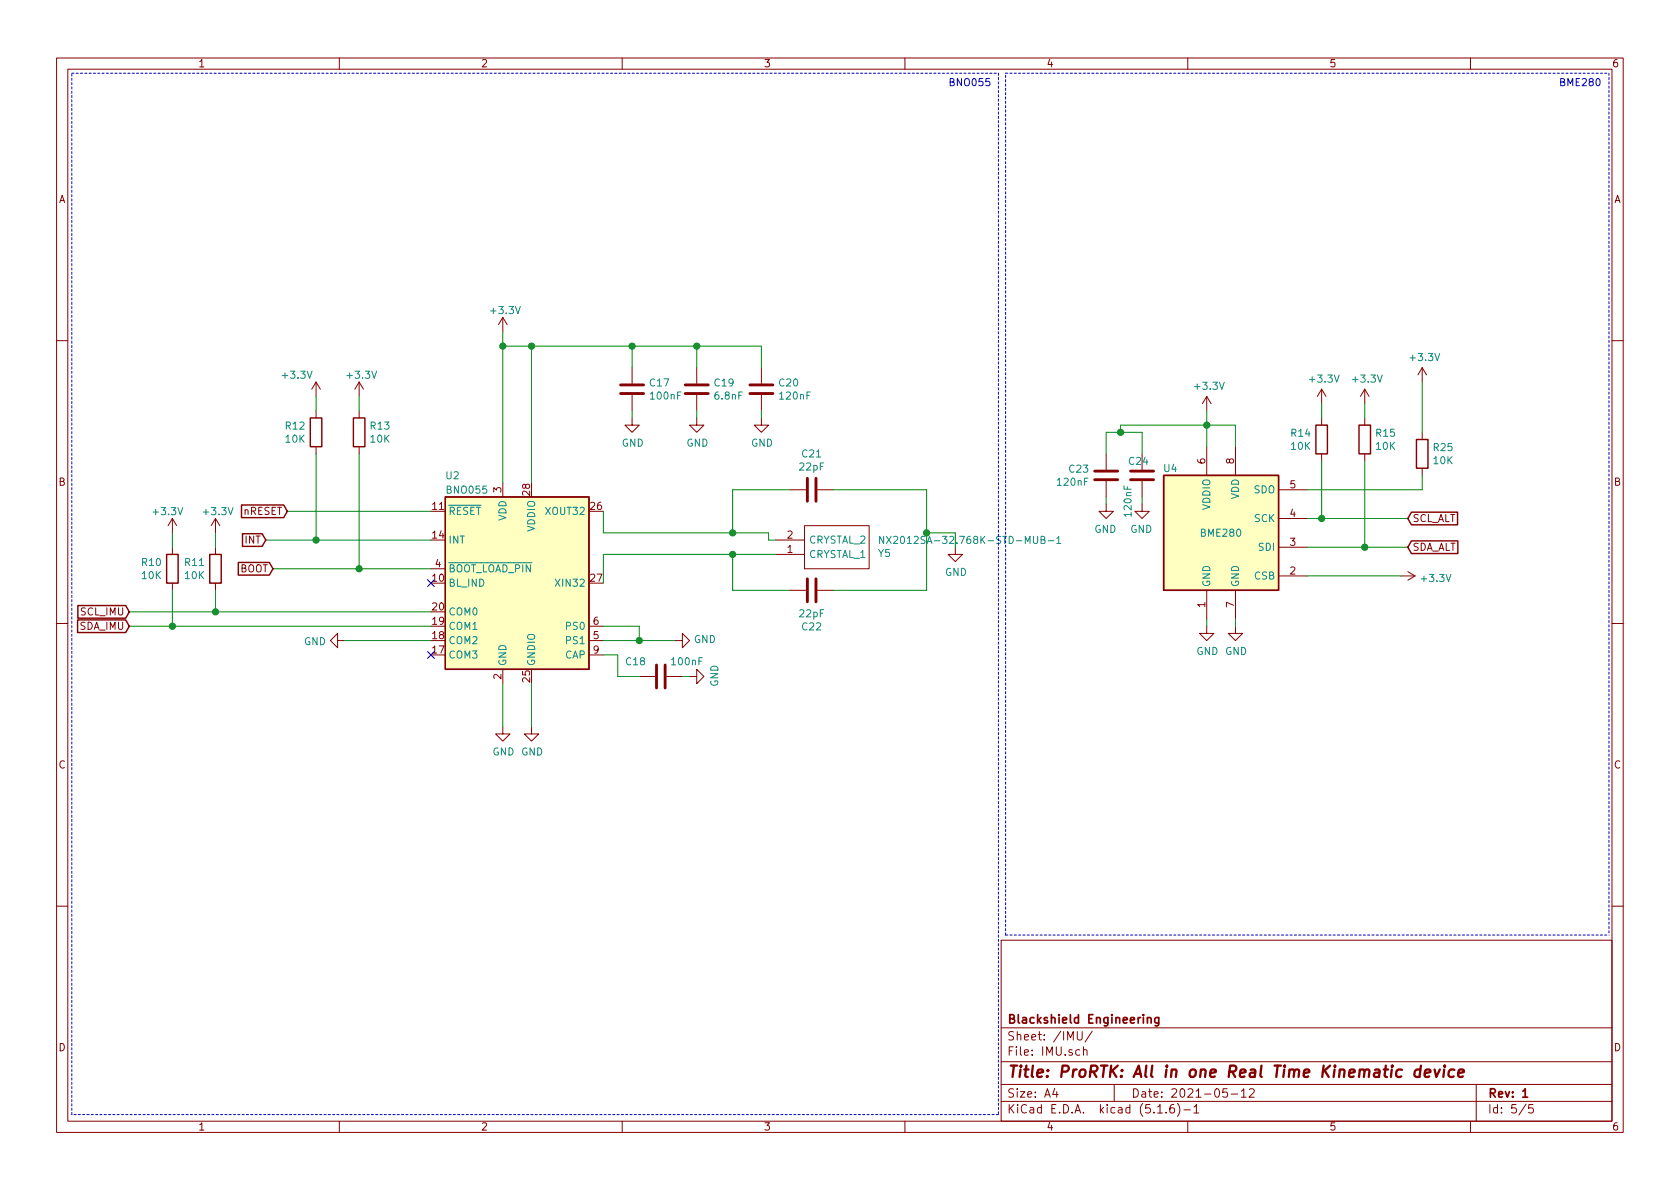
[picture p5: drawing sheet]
EESchema Schematic File Version 4
EELAYER 30 0
EELAYER END
$Descr A4 11693 8268
encoding utf-8
Sheet 5 5
Title "ProRTK: All in one Real Time Kinematic device"
Date "2021-05-12"
Rev "1"
Comp "Blackshield Engineering"
Comment1 ""
Comment2 ""
Comment3 ""
Comment4 ""
$EndDescr
$Comp
L Sensor_Motion:BNO055 U?
U 1 1
P 3600 4050
AR Path="/60A5D155" Ref="U?"  Part="1" 
AR Path="/60A47002/60A5D155" Ref="U2"  Part="1" 
F 0 "U2" H 3150 4800 50  0000 C CNN
F 1 "BNO055" H 3250 4700 50  0000 C CNN
F 2 "Package_LGA:LGA-28_5.2x3.8mm_P0.5mm" H 3850 3400 50  0001 L CNN
F 3 "https://ae-bst.resource.bosch.com/media/_tech/media/datasheets/BST_BNO055_DS000_14.pdf" H 3600 4250 50  0001 C CNN
	1    3600 4050
	1    0    0    -1  
$EndComp
Wire Wire Line
	3500 3350 3500 2400
Wire Wire Line
	3700 3350 3700 2400
Wire Wire Line
	3700 2400 3500 2400
Connection ~ 3500 2400
Wire Wire Line
	3500 2400 3500 2300
$Comp
L Device:C C?
U 1 1
P 4400 2700
AR Path="/60A5D166" Ref="C?"  Part="1" 
AR Path="/60A47002/60A5D166" Ref="C17"  Part="1" 
F 0 "C17" H 4515 2746 50  0000 L CNN
F 1 "100nF" H 4515 2655 50  0000 L CNN
F 2 "Capacitor_SMD:C_0402_1005Metric" H 4438 2550 50  0001 C CNN
F 3 "~" H 4400 2700 50  0001 C CNN
	1    4400 2700
	1    0    0    -1  
$EndComp
Wire Wire Line
	4400 2850 4400 2900
$Comp
L power:GND #PWR?
U 1 1
P 4400 2900
AR Path="/60A5D16D" Ref="#PWR?"  Part="1" 
AR Path="/60A47002/60A5D16D" Ref="#PWR047"  Part="1" 
F 0 "#PWR047" H 4400 2650 50  0001 C CNN
F 1 "GND" H 4405 2727 50  0000 C CNN
F 2 "" H 4400 2900 50  0001 C CNN
F 3 "" H 4400 2900 50  0001 C CNN
	1    4400 2900
	1    0    0    -1  
$EndComp
Wire Wire Line
	4400 2550 4400 2400
Wire Wire Line
	4400 2400 3700 2400
Connection ~ 3700 2400
$Comp
L Device:C C?
U 1 1
P 4850 2700
AR Path="/60A5D176" Ref="C?"  Part="1" 
AR Path="/60A47002/60A5D176" Ref="C19"  Part="1" 
F 0 "C19" H 4965 2746 50  0000 L CNN
F 1 "6.8nF" H 4965 2655 50  0000 L CNN
F 2 "Capacitor_SMD:C_0402_1005Metric" H 4888 2550 50  0001 C CNN
F 3 "~" H 4850 2700 50  0001 C CNN
	1    4850 2700
	1    0    0    -1  
$EndComp
$Comp
L power:GND #PWR?
U 1 1
P 4850 2900
AR Path="/60A5D17C" Ref="#PWR?"  Part="1" 
AR Path="/60A47002/60A5D17C" Ref="#PWR050"  Part="1" 
F 0 "#PWR050" H 4850 2650 50  0001 C CNN
F 1 "GND" H 4855 2727 50  0000 C CNN
F 2 "" H 4850 2900 50  0001 C CNN
F 3 "" H 4850 2900 50  0001 C CNN
	1    4850 2900
	1    0    0    -1  
$EndComp
Wire Wire Line
	4850 2900 4850 2850
Wire Wire Line
	4850 2550 4850 2400
Wire Wire Line
	4850 2400 4400 2400
Connection ~ 4400 2400
$Comp
L Device:C C?
U 1 1
P 5300 2700
AR Path="/60A5D186" Ref="C?"  Part="1" 
AR Path="/60A47002/60A5D186" Ref="C20"  Part="1" 
F 0 "C20" H 5415 2746 50  0000 L CNN
F 1 "120nF" H 5415 2655 50  0000 L CNN
F 2 "Capacitor_SMD:C_0402_1005Metric" H 5338 2550 50  0001 C CNN
F 3 "~" H 5300 2700 50  0001 C CNN
	1    5300 2700
	1    0    0    -1  
$EndComp
$Comp
L power:GND #PWR?
U 1 1
P 5300 2900
AR Path="/60A5D18C" Ref="#PWR?"  Part="1" 
AR Path="/60A47002/60A5D18C" Ref="#PWR051"  Part="1" 
F 0 "#PWR051" H 5300 2650 50  0001 C CNN
F 1 "GND" H 5305 2727 50  0000 C CNN
F 2 "" H 5300 2900 50  0001 C CNN
F 3 "" H 5300 2900 50  0001 C CNN
	1    5300 2900
	1    0    0    -1  
$EndComp
Wire Wire Line
	5300 2900 5300 2850
Wire Wire Line
	5300 2400 4850 2400
Wire Wire Line
	5300 2400 5300 2550
Connection ~ 4850 2400
Text GLabel 2000 3550 0    50   Input ~ 0
nRESET
$Comp
L Device:R R?
U 1 1
P 2500 3000
AR Path="/60A5D198" Ref="R?"  Part="1" 
AR Path="/60A47002/60A5D198" Ref="R13"  Part="1" 
F 0 "R13" H 2430 3046 50  0000 R CNN
F 1 "10K" H 2430 2955 50  0000 R CNN
F 2 "Resistor_SMD:R_0402_1005Metric" V 2430 3000 50  0001 C CNN
F 3 "~" H 2500 3000 50  0001 C CNN
	1    2500 3000
	-1   0    0    -1  
$EndComp
Wire Wire Line
	2500 2850 2500 2750
$Comp
L power:GND #PWR?
U 1 1
P 3500 5050
AR Path="/60A5D1A2" Ref="#PWR?"  Part="1" 
AR Path="/60A47002/60A5D1A2" Ref="#PWR045"  Part="1" 
F 0 "#PWR045" H 3500 4800 50  0001 C CNN
F 1 "GND" H 3505 4877 50  0000 C CNN
F 2 "" H 3500 5050 50  0001 C CNN
F 3 "" H 3500 5050 50  0001 C CNN
	1    3500 5050
	1    0    0    -1  
$EndComp
Wire Wire Line
	3500 4750 3500 5050
$Comp
L power:GND #PWR?
U 1 1
P 3700 5050
AR Path="/60A5D1A9" Ref="#PWR?"  Part="1" 
AR Path="/60A47002/60A5D1A9" Ref="#PWR046"  Part="1" 
F 0 "#PWR046" H 3700 4800 50  0001 C CNN
F 1 "GND" H 3705 4877 50  0000 C CNN
F 2 "" H 3700 5050 50  0001 C CNN
F 3 "" H 3700 5050 50  0001 C CNN
	1    3700 5050
	1    0    0    -1  
$EndComp
Wire Wire Line
	3700 4750 3700 5050
$Comp
L Device:C C?
U 1 1
P 4600 4700
AR Path="/60A5D1B0" Ref="C?"  Part="1" 
AR Path="/60A47002/60A5D1B0" Ref="C18"  Part="1" 
F 0 "C18" V 4700 4800 50  0000 L CNN
F 1 "100nF" V 4700 4400 50  0000 L CNN
F 2 "Capacitor_SMD:C_0402_1005Metric" H 4638 4550 50  0001 C CNN
F 3 "~" H 4600 4700 50  0001 C CNN
	1    4600 4700
	0    -1   -1   0   
$EndComp
$Comp
L power:GND #PWR?
U 1 1
P 4800 4700
AR Path="/60A5D1B6" Ref="#PWR?"  Part="1" 
AR Path="/60A47002/60A5D1B6" Ref="#PWR049"  Part="1" 
F 0 "#PWR049" H 4800 4450 50  0001 C CNN
F 1 "GND" H 4805 4527 50  0000 C CNN
F 2 "" H 4800 4700 50  0001 C CNN
F 3 "" H 4800 4700 50  0001 C CNN
	1    4800 4700
	0    -1   -1   0   
$EndComp
Wire Wire Line
	4800 4700 4750 4700
Wire Wire Line
	4300 4550 4200 4550
Wire Wire Line
	4200 4450 4450 4450
$Comp
L power:GND #PWR?
U 1 1
P 4700 4450
AR Path="/60A5D1BF" Ref="#PWR?"  Part="1" 
AR Path="/60A47002/60A5D1BF" Ref="#PWR048"  Part="1" 
F 0 "#PWR048" H 4700 4200 50  0001 C CNN
F 1 "GND" V 4705 4322 50  0000 R CNN
F 2 "" H 4700 4450 50  0001 C CNN
F 3 "" H 4700 4450 50  0001 C CNN
	1    4700 4450
	0    -1   -1   0   
$EndComp
Wire Wire Line
	4200 4350 4450 4350
Wire Wire Line
	4450 4350 4450 4450
Connection ~ 4450 4450
Wire Wire Line
	4450 4450 4700 4450
Wire Wire Line
	3000 3750 2200 3750
Text GLabel 1850 3750 0    50   Input ~ 0
INT
$Comp
L Device:R R?
U 1 1
P 2200 3000
AR Path="/60A5D1CB" Ref="R?"  Part="1" 
AR Path="/60A47002/60A5D1CB" Ref="R12"  Part="1" 
F 0 "R12" H 2270 3046 50  0000 L CNN
F 1 "10K" H 2270 2955 50  0000 L CNN
F 2 "Resistor_SMD:R_0402_1005Metric" V 2130 3000 50  0001 C CNN
F 3 "~" H 2200 3000 50  0001 C CNN
	1    2200 3000
	-1   0    0    -1  
$EndComp
Text GLabel 1900 3950 0    50   Input ~ 0
BOOT
Wire Wire Line
	2200 2750 2200 2850
Wire Wire Line
	4200 3700 4200 3550
Wire Wire Line
	4200 3850 4200 4050
$Comp
L Device:C C?
U 1 1
P 5650 3400
AR Path="/60A5D1EB" Ref="C?"  Part="1" 
AR Path="/60A47002/60A5D1EB" Ref="C21"  Part="1" 
F 0 "C21" V 5398 3400 50  0000 C CNN
F 1 "22pF" V 5489 3400 50  0000 C CNN
F 2 "Capacitor_SMD:C_0402_1005Metric" H 5688 3250 50  0001 C CNN
F 3 "~" H 5650 3400 50  0001 C CNN
	1    5650 3400
	0    1    1    0   
$EndComp
$Comp
L Device:C C?
U 1 1
P 5650 4100
AR Path="/60A5D1F1" Ref="C?"  Part="1" 
AR Path="/60A47002/60A5D1F1" Ref="C22"  Part="1" 
F 0 "C22" V 5902 4100 50  0000 C CNN
F 1 "22pF" V 5811 4100 50  0000 C CNN
F 2 "Capacitor_SMD:C_0402_1005Metric" H 5688 3950 50  0001 C CNN
F 3 "~" H 5650 4100 50  0001 C CNN
	1    5650 4100
	0    1    1    0   
$EndComp
$Comp
L Device:R R?
U 1 1
P 1500 3950
AR Path="/60A5D20A" Ref="R?"  Part="1" 
AR Path="/60A47002/60A5D20A" Ref="R11"  Part="1" 
F 0 "R11" H 1570 3996 50  0000 L CNN
F 1 "10K" H 1570 3905 50  0000 L CNN
F 2 "Resistor_SMD:R_0402_1005Metric" V 1430 3950 50  0001 C CNN
F 3 "~" H 1500 3950 50  0001 C CNN
	1    1500 3950
	-1   0    0    -1  
$EndComp
Wire Wire Line
	1500 3700 1500 3800
Wire Wire Line
	3000 4350 1200 4350
$Comp
L Device:R R?
U 1 1
P 1200 3950
AR Path="/60A5D214" Ref="R?"  Part="1" 
AR Path="/60A47002/60A5D214" Ref="R10"  Part="1" 
F 0 "R10" H 1270 3996 50  0000 L CNN
F 1 "10K" H 1270 3905 50  0000 L CNN
F 2 "Resistor_SMD:R_0402_1005Metric" V 1130 3950 50  0001 C CNN
F 3 "~" H 1200 3950 50  0001 C CNN
	1    1200 3950
	-1   0    0    -1  
$EndComp
Wire Wire Line
	1200 3700 1200 3800
Wire Wire Line
	1200 4100 1200 4350
$Comp
L power:GND #PWR?
U 1 1
P 2400 4450
AR Path="/60A5D21C" Ref="#PWR?"  Part="1" 
AR Path="/60A47002/60A5D21C" Ref="#PWR042"  Part="1" 
F 0 "#PWR042" H 2400 4200 50  0001 C CNN
F 1 "GND" V 2405 4322 50  0000 R CNN
F 2 "" H 2400 4450 50  0001 C CNN
F 3 "" H 2400 4450 50  0001 C CNN
	1    2400 4450
	0    1    1    0   
$EndComp
Wire Wire Line
	2400 4450 3000 4450
Text GLabel 900  4250 0    50   Input ~ 0
SCL_IMU
Text GLabel 900  4350 0    50   Input ~ 0
SDA_IMU
Wire Wire Line
	900  4350 1200 4350
Connection ~ 1200 4350
Wire Wire Line
	4450 4700 4300 4700
Wire Wire Line
	4300 4700 4300 4550
$Comp
L power:+3.3V #PWR?
U 1 1
P 2200 2750
AR Path="/60A5D22B" Ref="#PWR?"  Part="1" 
AR Path="/60A47002/60A5D22B" Ref="#PWR041"  Part="1" 
F 0 "#PWR041" H 2200 2600 50  0001 C CNN
F 1 "+3.3V" H 1950 2900 50  0000 L CNN
F 2 "" H 2200 2750 50  0001 C CNN
F 3 "" H 2200 2750 50  0001 C CNN
	1    2200 2750
	1    0    0    -1  
$EndComp
$Comp
L power:+3.3V #PWR?
U 1 1
P 2500 2750
AR Path="/60A5D231" Ref="#PWR?"  Part="1" 
AR Path="/60A47002/60A5D231" Ref="#PWR043"  Part="1" 
F 0 "#PWR043" H 2500 2600 50  0001 C CNN
F 1 "+3.3V" H 2400 2900 50  0000 L CNN
F 2 "" H 2500 2750 50  0001 C CNN
F 3 "" H 2500 2750 50  0001 C CNN
	1    2500 2750
	1    0    0    -1  
$EndComp
$Comp
L power:+3.3V #PWR?
U 1 1
P 1200 3700
AR Path="/60A5D237" Ref="#PWR?"  Part="1" 
AR Path="/60A47002/60A5D237" Ref="#PWR039"  Part="1" 
F 0 "#PWR039" H 1200 3550 50  0001 C CNN
F 1 "+3.3V" H 1050 3850 50  0000 L CNN
F 2 "" H 1200 3700 50  0001 C CNN
F 3 "" H 1200 3700 50  0001 C CNN
	1    1200 3700
	1    0    0    -1  
$EndComp
$Comp
L power:+3.3V #PWR?
U 1 1
P 1500 3700
AR Path="/60A5D23D" Ref="#PWR?"  Part="1" 
AR Path="/60A47002/60A5D23D" Ref="#PWR040"  Part="1" 
F 0 "#PWR040" H 1500 3550 50  0001 C CNN
F 1 "+3.3V" H 1400 3850 50  0000 L CNN
F 2 "" H 1500 3700 50  0001 C CNN
F 3 "" H 1500 3700 50  0001 C CNN
	1    1500 3700
	1    0    0    -1  
$EndComp
Wire Wire Line
	1900 3950 2500 3950
Wire Wire Line
	2000 3550 3000 3550
Wire Wire Line
	2200 3150 2200 3750
Connection ~ 2200 3750
Wire Wire Line
	2200 3750 1850 3750
Wire Wire Line
	2500 3150 2500 3950
Connection ~ 2500 3950
Wire Wire Line
	2500 3950 3000 3950
Wire Wire Line
	5350 3700 5100 3700
Wire Wire Line
	4200 3850 5100 3850
Wire Wire Line
	5500 3400 5100 3400
Wire Wire Line
	5100 3400 5100 3700
Connection ~ 5100 3700
Wire Wire Line
	5100 3700 4200 3700
Wire Wire Line
	5500 4100 5100 4100
Wire Wire Line
	5100 4100 5100 3850
Connection ~ 5100 3850
Wire Wire Line
	6450 3700 6450 3400
Wire Wire Line
	6450 3400 5800 3400
Wire Wire Line
	6450 4100 5800 4100
$Comp
L power:GND #PWR?
U 1 1
P 6650 3800
AR Path="/60A80984" Ref="#PWR?"  Part="1" 
AR Path="/60A47002/60A80984" Ref="#PWR052"  Part="1" 
F 0 "#PWR052" H 6650 3550 50  0001 C CNN
F 1 "GND" H 6655 3627 50  0000 C CNN
F 2 "" H 6650 3800 50  0001 C CNN
F 3 "" H 6650 3800 50  0001 C CNN
	1    6650 3800
	1    0    0    -1  
$EndComp
Wire Wire Line
	6450 3700 6650 3700
Wire Wire Line
	6650 3700 6650 3800
Connection ~ 6450 3700
Wire Wire Line
	900  4250 1500 4250
Wire Wire Line
	1500 4100 1500 4250
Connection ~ 1500 4250
Wire Wire Line
	1500 4250 3000 4250
$Comp
L Sensor:BME280 U4
U 1 1
P 8500 3700
F 0 "U4" H 8200 4150 50  0000 R CNN
F 1 "BME280" H 8650 3700 50  0000 R CNN
F 2 "Package_LGA:Bosch_LGA-8_2.5x2.5mm_P0.65mm_ClockwisePinNumbering" H 10000 3250 50  0001 C CNN
F 3 "https://ae-bst.resource.bosch.com/media/_tech/media/datasheets/BST-BME280-DS002.pdf" H 8500 3500 50  0001 C CNN
	1    8500 3700
	1    0    0    -1  
$EndComp
Text GLabel 9800 3600 2    50   Input ~ 0
SCL_ALT
Text GLabel 9800 3800 2    50   Input ~ 0
SDA_ALT
Wire Wire Line
	9100 3800 9500 3800
Wire Wire Line
	9100 3600 9200 3600
$Comp
L power:+3.3V #PWR060
U 1 1
P 9900 2650
F 0 "#PWR060" H 9900 2500 50  0001 C CNN
F 1 "+3.3V" H 9915 2823 50  0000 C CNN
F 2 "" H 9900 2650 50  0001 C CNN
F 3 "" H 9900 2650 50  0001 C CNN
	1    9900 2650
	1    0    0    -1  
$EndComp
$Comp
L Device:R R15
U 1 1
P 9500 3050
F 0 "R15" H 9570 3096 50  0000 L CNN
F 1 "10K" H 9570 3005 50  0000 L CNN
F 2 "Resistor_SMD:R_0402_1005Metric" V 9430 3050 50  0001 C CNN
F 3 "~" H 9500 3050 50  0001 C CNN
	1    9500 3050
	1    0    0    -1  
$EndComp
Wire Wire Line
	9500 2800 9500 2900
$Comp
L Device:R R14
U 1 1
P 9200 3050
F 0 "R14" H 9270 3096 50  0000 L CNN
F 1 "10K" H 9270 3005 50  0000 L CNN
F 2 "Resistor_SMD:R_0402_1005Metric" V 9130 3050 50  0001 C CNN
F 3 "~" H 9200 3050 50  0001 C CNN
	1    9200 3050
	-1   0    0    -1  
$EndComp
Wire Wire Line
	9200 2800 9200 2900
$Comp
L power:+3.3V #PWR058
U 1 1
P 9200 2800
F 0 "#PWR058" H 9200 2650 50  0001 C CNN
F 1 "+3.3V" H 9215 2973 50  0000 C CNN
F 2 "" H 9200 2800 50  0001 C CNN
F 3 "" H 9200 2800 50  0001 C CNN
	1    9200 2800
	1    0    0    -1  
$EndComp
$Comp
L power:+3.3V #PWR059
U 1 1
P 9500 2800
F 0 "#PWR059" H 9500 2650 50  0001 C CNN
F 1 "+3.3V" H 9515 2973 50  0000 C CNN
F 2 "" H 9500 2800 50  0001 C CNN
F 3 "" H 9500 2800 50  0001 C CNN
	1    9500 2800
	1    0    0    -1  
$EndComp
Wire Wire Line
	9200 3200 9200 3600
Connection ~ 9200 3600
Wire Wire Line
	9200 3600 9800 3600
Wire Wire Line
	9500 3200 9500 3800
Connection ~ 9500 3800
Wire Wire Line
	9500 3800 9800 3800
$Comp
L power:+3.3V #PWR061
U 1 1
P 9750 4000
F 0 "#PWR061" H 9750 3850 50  0001 C CNN
F 1 "+3.3V" V 9765 4128 50  0000 L CNN
F 2 "" H 9750 4000 50  0001 C CNN
F 3 "" H 9750 4000 50  0001 C CNN
	1    9750 4000
	0    1    1    0   
$EndComp
Wire Wire Line
	9750 4000 9100 4000
$Comp
L power:GND #PWR056
U 1 1
P 8400 4350
F 0 "#PWR056" H 8400 4100 50  0001 C CNN
F 1 "GND" H 8405 4177 50  0000 C CNN
F 2 "" H 8400 4350 50  0001 C CNN
F 3 "" H 8400 4350 50  0001 C CNN
	1    8400 4350
	1    0    0    -1  
$EndComp
$Comp
L power:GND #PWR057
U 1 1
P 8600 4350
F 0 "#PWR057" H 8600 4100 50  0001 C CNN
F 1 "GND" H 8605 4177 50  0000 C CNN
F 2 "" H 8600 4350 50  0001 C CNN
F 3 "" H 8600 4350 50  0001 C CNN
	1    8600 4350
	1    0    0    -1  
$EndComp
Wire Wire Line
	8600 4350 8600 4300
Wire Wire Line
	8400 4300 8400 4350
$Comp
L power:+3.3V #PWR055
U 1 1
P 8400 2850
F 0 "#PWR055" H 8400 2700 50  0001 C CNN
F 1 "+3.3V" H 8415 3023 50  0000 C CNN
F 2 "" H 8400 2850 50  0001 C CNN
F 3 "" H 8400 2850 50  0001 C CNN
	1    8400 2850
	1    0    0    -1  
$EndComp
Wire Wire Line
	8400 2850 8400 2950
Wire Wire Line
	8600 3100 8600 2950
Wire Wire Line
	8600 2950 8400 2950
Connection ~ 8400 2950
Wire Wire Line
	8400 2950 8400 3100
$Comp
L power:GND #PWR053
U 1 1
P 7700 3500
F 0 "#PWR053" H 7700 3250 50  0001 C CNN
F 1 "GND" H 7705 3327 50  0000 C CNN
F 2 "" H 7700 3500 50  0001 C CNN
F 3 "" H 7700 3500 50  0001 C CNN
	1    7700 3500
	-1   0    0    -1  
$EndComp
$Comp
L Device:C C23
U 1 1
P 7700 3300
F 0 "C23" H 7815 3346 50  0000 L CNN
F 1 "120nF" H 7815 3255 50  0000 L CNN
F 2 "Capacitor_SMD:C_0402_1005Metric" H 7738 3150 50  0001 C CNN
F 3 "~" H 7700 3300 50  0001 C CNN
	1    7700 3300
	-1   0    0    -1  
$EndComp
Wire Wire Line
	7700 3000 7800 3000
Wire Wire Line
	7950 3000 7950 3150
Wire Wire Line
	7950 3500 7950 3450
$Comp
L power:GND #PWR054
U 1 1
P 7950 3500
F 0 "#PWR054" H 7950 3250 50  0001 C CNN
F 1 "GND" H 7955 3327 50  0000 C CNN
F 2 "" H 7950 3500 50  0001 C CNN
F 3 "" H 7950 3500 50  0001 C CNN
	1    7950 3500
	-1   0    0    -1  
$EndComp
Wire Wire Line
	8400 2950 7800 2950
Wire Wire Line
	7800 2950 7800 3000
Connection ~ 7800 3000
Wire Wire Line
	7800 3000 7950 3000
Wire Wire Line
	7700 3150 7700 3000
Wire Wire Line
	7700 3500 7700 3450
$Comp
L Device:C C24
U 1 1
P 7950 3300
F 0 "C24" H 7850 3400 50  0000 L CNN
F 1 "120nF" V 7850 3000 50  0000 L CNN
F 2 "Capacitor_SMD:C_0402_1005Metric" H 7988 3150 50  0001 C CNN
F 3 "~" H 7950 3300 50  0001 C CNN
	1    7950 3300
	1    0    0    -1  
$EndComp
Wire Wire Line
	9900 2650 9900 3000
Wire Notes Line
	7000 6500 7000 500 
Wire Notes Line
	7000 500  11200 500 
Wire Notes Line
	11200 500  11200 6500
Wire Notes Line
	7000 6500 11200 6500
Wire Notes Line
	6950 7750 500  7750
Wire Notes Line
	500  7750 500  500 
Wire Notes Line
	6950 500  6950 7750
Wire Notes Line
	500  500  6950 500 
Text Notes 6600 600  0    50   ~ 0
BNO055
Text Notes 10850 600  0    50   ~ 0
BME280
NoConn ~ 3000 4050
NoConn ~ 3000 4550
$Comp
L Device:R R25
U 1 1
P 9900 3150
F 0 "R25" H 9970 3196 50  0000 L CNN
F 1 "10K" H 9970 3105 50  0000 L CNN
F 2 "Resistor_SMD:R_0402_1005Metric" V 9830 3150 50  0001 C CNN
F 3 "~" H 9900 3150 50  0001 C CNN
	1    9900 3150
	1    0    0    -1  
$EndComp
Wire Wire Line
	9900 3300 9900 3400
Wire Wire Line
	9100 3400 9900 3400
$Comp
L power:+3.3V #PWR?
U 1 1
P 3500 2300
AR Path="/60A8B28F" Ref="#PWR?"  Part="1" 
AR Path="/60A47002/60A8B28F" Ref="#PWR0101"  Part="1" 
F 0 "#PWR0101" H 3500 2150 50  0001 C CNN
F 1 "+3.3V" H 3400 2450 50  0000 L CNN
F 2 "" H 3500 2300 50  0001 C CNN
F 3 "" H 3500 2300 50  0001 C CNN
	1    3500 2300
	1    0    0    -1  
$EndComp
$Comp
L Regular_Use:NX2012SA-32.768K-STD-MUB-1 Y?
U 1 1
P 5400 3850
AR Path="/60A10196/60A9684C" Ref="Y?"  Part="1" 
AR Path="/60A47002/60A9684C" Ref="Y5"  Part="1" 
F 0 "Y5" H 6109 3846 50  0000 L CNN
F 1 "NX2012SA-32.768K-STD-MUB-1" H 6109 3755 50  0000 L CNN
F 2 "ASSETS:NX2012SA32768KSTDMUB1" H 6450 3950 50  0001 L CNN
F 3 "https://www.mouser.de/datasheet/2/905/c_NX2012SA-STD-MUB-1_e-1317508.pdf" H 6450 3850 50  0001 L CNN
F 4 "NDK 32.76kHz Crystal Unit +/-20ppm SMD 2-Pin 2.05 x 1.2 x 0.55mm" H 6450 3750 50  0001 L CNN "Description"
F 5 "0.6" H 6450 3650 50  0001 L CNN "Height"
F 6 "344-NX2012SA32768K1" H 6450 3550 50  0001 L CNN "Mouser Part Number"
F 7 "https://www.mouser.co.uk/ProductDetail/NDK/NX2012SA-32768K-STD-MUB-1?qs=55YtniHzbhA%252B6%2Fl1MwFZaQ%3D%3D" H 6450 3450 50  0001 L CNN "Mouser Price/Stock"
F 8 "NDK" H 6450 3350 50  0001 L CNN "Manufacturer_Name"
F 9 "NX2012SA-32.768K-STD-MUB-1" H 6450 3250 50  0001 L CNN "Manufacturer_Part_Number"
	1    5400 3850
	1    0    0    1   
$EndComp
Wire Wire Line
	6450 3700 6450 4100
Wire Wire Line
	5350 3700 5350 3750
Wire Wire Line
	5350 3750 5400 3750
Wire Wire Line
	5100 3850 5400 3850
$EndSCHEMATC
